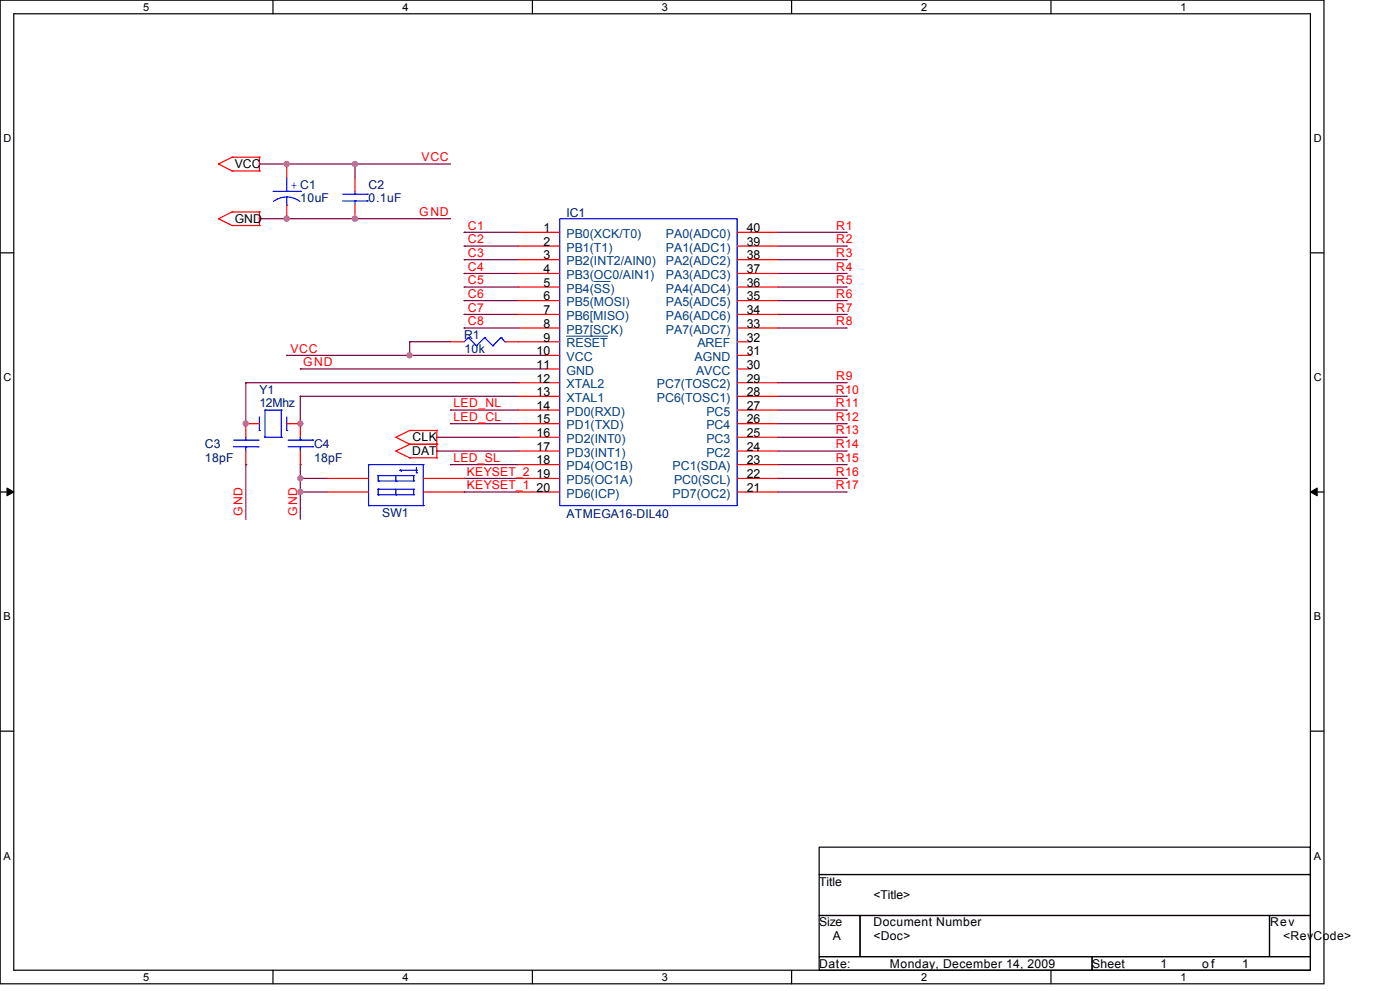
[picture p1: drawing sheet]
<svg xmlns="http://www.w3.org/2000/svg" width="297mm" height="210mm" viewBox="0 0 297 210" stroke-linecap="round" stroke-linejoin="round" font-family="sans-serif">
<g fill="none" stroke="#000" stroke-width=".25">
<path d="M0 0h280.6v208.4h-280.6zM2.9 2.9h274.8v202.6h-274.8zM57.8 0v2.9M112.8 0v2.9M167.8 0v2.9M222.7 0v2.9M0 53.6h2.9M277.7 53.6h2.9M0 104.2h2.9M277.7 104.2h2.9M0 154.9h2.9M277.7 154.9h2.9"/>
<path d="M173.6 179.4h104.1v5.8h-104.1zM173.6 185.2h104.1v8.7h-104.1zM173.6 193.9h8.7v8.7h-8.7zM182.3 193.9h86.7v8.7h-86.7zM269 193.9h8.7v8.7h-8.7zM57.8 205.5v2.9M112.8 205.5v2.9M167.8 205.5v2.9M173.6 202.6h57.8v2.9h-57.8zM222.7 205.5v2.9M231.4 202.6h46.3v2.9h-46.3z"/>
</g>
<path d="M1.5 103.4l1.4 .8-1.4 .8zM277.7 104.2l1.4-.8v1.6z" fill="#000" stroke="#000" stroke-width=".21"/>
<g fill="none" stroke="#800040" stroke-width=".25">
<path d="M55 34.7h.1M55 34.7h40.5M60.8 34.7h.1M75.2 34.7h.1M75.2 34.7v3M55 46.3h.1M55 46.3h40.5M60.8 46.3h.1M75.2 46.3h.1M98.4 49.2h.1M98.4 52.1h.1M98.4 55h.1"/>
<path d="M98.4 57.9h.1M98.4 49.2h11.5M98.4 52.1h11.5M98.4 55h11.5M98.4 57.9h11.5M164.9 49.2h14.4M164.9 52.1h14.4M164.9 55h14.4M164.9 57.9h14.4M179.3 52.1h.1M179.3 55h.1M179.3 49.2h.1"/>
<path d="M179.3 57.9h.1M60.8 75.3h.1M60.8 75.3h54.9M63.6 78.1h.1M63.6 78.1h52.1M86.8 75.3h.1M86.8 72.4h.1M86.8 72.4h8.7M86.8 72.4v2.9M98.4 60.8h.1M98.4 63.7h.1M98.4 66.6h.1"/>
<path d="M98.4 69.5h.1M98.4 60.8h11.5M98.4 63.7h11.5M98.4 69.5h11.5M98.4 66.6h11.5M164.9 60.8h14.4M164.9 63.7h14.4M164.9 69.5h14.4M164.9 66.6h14.4M179.3 63.7h.1M179.3 69.5h.1M179.3 66.6h.1"/>
<path d="M179.3 60.8h.1M52.1 98.4h.1M52.1 81.1h.1M52.1 81.1v8.6M52.1 98.4v11.6M52.1 81.1h57.8M63.6 89.7h.1M63.6 83.9h.1M63.6 98.4h.1M63.6 83.9v5.8M63.6 98.4v11.6M63.6 83.9h46.3"/>
<path d="M92.6 92.6h.1M92.6 95.5h.1M92.6 92.6h17.3M92.6 95.5h17.3M95.5 98.4h.1M95.5 86.9h.1M95.5 89.7h.1M95.5 98.4h14.4M95.5 86.9h14.4M95.5 89.7h14.4M164.9 98.4h14.4M164.9 86.9h14.4"/>
<path d="M164.9 81.1h14.4M164.9 89.7h14.4M164.9 83.9h14.4M164.9 92.6h14.4M164.9 95.5h14.4M179.3 86.9h.1M179.3 81.1h.1M179.3 92.6h.1M179.3 89.7h.1M179.3 83.9h.1M179.3 98.4h.1M179.3 95.5h.1"/>
<path d="M63.6 104.2h.1M63.6 101.3h.1M63.6 101.3h5.8M63.6 104.2h5.8M98.4 101.3h.1M98.4 104.2h.1M98.4 101.3h11.5M98.4 104.2h11.5M164.9 101.3h14.4M164.9 104.2h14.4M179.3 104.2h.1M179.3 101.3h.1"/>
</g>
<g fill="none" stroke="#f00" stroke-width=".25">
<path d="M46.3 34.7h.1M46.3 34.7l2.9 1.5M49.2 33.3h.1M49.2 36.2h.1M49.2 33.3l-2.9 1.4M49.2 33.3h5.8M49.2 36.2h5.8M55 33.3h.1M55 36.2h.1M55 33.3v2.9M60.8 34.7v3M75.2 37.7v2.8"/>
<path d="M46.3 46.3h.1M46.3 46.3l2.9 1.5M49.2 44.9h.1M49.2 47.8h.1M49.2 44.9l-2.9 1.4M49.2 44.9h5.8M49.2 47.8h5.8M55 44.9h.1M55 47.8h.1M55 44.9v2.9M60.8 43.5v2.8M75.2 43.5v2.8"/>
<path d="M109.9 55h8.7M109.9 52.1h8.7M109.9 57.9h8.7M109.9 49.2h8.7M156.2 55h8.7M156.2 52.1h8.7M156.2 57.9h8.7M156.2 49.2h8.7M95.5 72.4h2.9M107 72.4h11.6M109.9 69.5h8.7M109.9 66.6h8.7"/>
<path d="M109.9 63.7h8.7M109.9 60.8h8.7M115.7 78.1h2.9M115.7 75.3h2.9M156.2 72.4h2.9M156.2 78.1h2.9M156.2 75.3h2.9M156.2 69.5h8.7M156.2 66.6h8.7M156.2 63.7h8.7M156.2 60.8h8.7M52.1 95.5v2.9"/>
<path d="M55 89.7h-2.9v2.9M60.8 89.7h2.8v2.9M63.6 95.5v2.9M83.9 92.6h.1M83.9 95.5h.1M83.9 92.6l2.9 1.5M83.9 95.5l2.9 1.5M86.8 91.2h.1M86.8 94.1h.1M86.8 97h.1M86.8 91.2l-2.9 1.4M86.8 91.2h5.8"/>
<path d="M86.8 94.1h5.8M86.8 94.1l-2.9 1.4M86.8 97h5.8M92.6 91.2h.1M92.6 94.1h.1M92.6 97h.1M92.6 91.2v5.8M109.9 81.1h8.7M109.9 83.9h8.7M109.9 92.6h8.7M109.9 95.5h8.7M109.9 98.4h8.7"/>
<path d="M109.9 86.9h8.7M109.9 89.7h8.7M156.2 81.1h8.7M156.2 83.9h8.7M156.2 92.6h8.7M156.2 95.5h8.7M156.2 98.4h8.7M156.2 86.9h8.7M156.2 89.7h8.7M69.4 101.3h8.7M69.4 104.2h8.7M89.7 101.3h8.7"/>
<path d="M89.7 104.2h8.7M109.9 101.3h8.7M109.9 104.2h8.7M156.2 101.3h8.7M156.2 104.2h8.7"/>
</g>
<g fill="none" stroke="#00f" stroke-width=".25">
<path d="M60.8 37.7v2.8M57.9 40.5h5.7M60.8 43.5h.1M60.8 40.5h.1M60.8 41.7l1.4 .3 1.4 .7M60.8 41.7l-1.5 .3-1.3 .7M60.8 41.7v1.8M63.6 40.5h.1M72.6 42.6h5.3M72.6 41.1h5.3M75.2 41.1h.1M75.2 42.6h.1"/>
<path d="M75.2 40.5v.6M75.2 42.6v.9M77.9 42.6h.1M77.9 41.1h.1M118.6 46.3h37.6v60.8h-37.6zM99.2 71.5h.1M99.2 71.5l-.8 .9M99.2 71.5l1.8 1.7M101 73.2h.1M102.7 71.5h.1M102.7 71.5l-1.7 1.7M102.7 71.5l1.7 1.7"/>
<path d="M104.4 73.2h.1M106.2 71.5h.1M106.2 71.5l-1.8 1.7M106.2 71.5l.8 .9M107 72.4h.1M49.5 94.6h5.2M49.5 93.2h5.2M52.1 93.2h.1M52.1 94.6h.1M52.1 92.6v.6M52.1 94.6v.9M54.7 94.6h.1"/>
<path d="M54.7 93.2h.1M55 91.2h.1M55 88.3v2.9M56.2 92.6h.1M56.2 86.9h.1M56.2 86.9v5.7M56.2 92.6h3.4M56.2 86.9h3.4M59.6 92.6h.1M59.6 86.9h.1M59.6 86.9v5.7M60.8 91.2h.1"/>
<path d="M60.8 88.3v2.9M61.1 94.6h5.2M61.1 93.2h5.2M63.6 93.2h.1M63.6 94.6h.1M63.6 92.6v.6M63.6 94.6v.9M66.3 94.6h.1M66.3 93.2h.1M78.1 98.4h.1M78.1 98.4h11.6M78.1 98.4v8.7"/>
<path d="M84.8 99.6h.1M84.8 99.6l.3 .3M84.8 99.6h3.5M88.3 99.6h.1M88.3 99v1.1M89.7 98.4h.1M89.7 98.4v8.7M78.1 107.1h.1M78.1 107.1h11.6M80.1 101.9h.1M80.1 100.7h.1M80.1 104.8h.1"/>
<path d="M80.1 103.6h.1M80.1 100.7h7.6M80.1 101.9h7.6M80.1 100.7v1.2M80.1 103.6v1.2M80.1 103.6h7.6M80.1 104.8h7.6M83.9 101.9h.1M83.9 104.8h.1M83.9 100.7v1.2M83.9 103.6v1.2M87.7 100.7h.1"/>
<path d="M87.7 101.9h.1M87.7 103.6h.1M87.7 104.8h.1M87.7 100.7v1.2M87.7 103.6v1.2M88.3 100.1h.1M89.7 107.1h.1"/>
</g>
<path d="M125.8 59.6h3.5M120.1 71.2h8.7" fill="none" stroke="#004080" stroke-width=".21"/>
<g fill="#f0f" stroke="#f0f" stroke-width=".25">
<circle cx="86.8" cy="75.2" r=".56"/>
<circle cx="63.6" cy="104.2" r=".56"/>
<circle cx="75.2" cy="46.3" r=".57"/>
<circle cx="75.2" cy="34.7" r=".56"/>
<circle cx="60.7" cy="46.3" r=".57"/>
<circle cx="60.8" cy="34.7" r=".56"/>
<circle cx="52" cy="89.7" r=".56"/>
<circle cx="63.6" cy="89.7" r=".56"/>
<circle cx="63.6" cy="101.3" r=".55"/>
</g>
<g font-size="2.6">
<text x="49.8" y="35.6">VCC</text>
<text x="49.8" y="47.2">GND</text>
<text x="115.1" y="52.1">2</text>
<text x="115.1" y="49.2">1</text>
<text x="158.2" y="49.2">40</text>
<text x="158.2" y="52.1">39</text>
<text x="115.1" y="55">3</text>
<text x="115.1" y="57.9">4</text>
<text x="158.2" y="57.9">37</text>
<text x="158.2" y="55">38</text>
<text x="115.1" y="63.6">6</text>
<text x="115.1" y="60.8">5</text>
<text x="158.2" y="60.8">36</text>
<text x="158.2" y="63.6">35</text>
<text x="115.1" y="69.4">8</text>
<text x="115.1" y="66.6">7</text>
<text x="158.2" y="66.6">34</text>
<text x="158.2" y="69.4">33</text>
<text x="113.7" y="75.2">10</text>
<text x="115.1" y="72.4">9</text>
<text x="158.2" y="72.4">32</text>
<text x="158.2" y="75.2">31</text>
<text x="113.7" y="81">12</text>
<text x="113.7" y="83.9">13</text>
<text x="113.7" y="78.1">11</text>
<text x="158.2" y="78.1">30</text>
<text x="158.2" y="81">29</text>
<text x="158.2" y="83.9">28</text>
<text x="113.7" y="86.8">14</text>
<text x="113.7" y="89.7">15</text>
<text x="158.2" y="86.8">27</text>
<text x="158.2" y="89.7">26</text>
<text x="87.4" y="93.5">CLK</text>
<text x="113.7" y="92.6">16</text>
<text x="113.7" y="95.5">17</text>
<text x="158.2" y="92.6">25</text>
<text x="158.2" y="95.5">24</text>
<text x="87.4" y="96.4">DAT</text>
<text x="113.7" y="98.4">18</text>
<text x="113.7" y="101.3">19</text>
<text x="158.2" y="98.4">23</text>
<text x="158.2" y="101.3">22</text>
<text x="113.7" y="104.2">20</text>
<text x="158.2" y="104.2">21</text>
<text x="173.6" y="187.6">Title</text>
<text x="185.1" y="190.5">&lt;Title&gt;</text>
<text x="173.6" y="196.2">Size</text>
<text x="185.1" y="196.2">Document Number</text>
<text x="269.2" y="196.2">Rev</text>
<text x="176.5" y="199.2">A</text>
<text x="185.1" y="199.2">&lt;Doc&gt;</text>
<text x="271.9" y="199.2">&lt;RevCode&gt;</text>
<text x="173.6" y="205">Date:</text>
<text x="188.6" y="205">Monday, December 14, 2009</text>
<text x="231.4" y="205">Sheet</text>
<text x="245.9" y="205">1</text>
<text x="254.8" y="205">of</text>
<text x="263.2" y="205">1</text>
</g>
<g font-size="2.6" fill="#f00">
<text x="89.3" y="34.1">VCC</text>
<text x="88.8" y="45.7">GND</text>
<text x="99.1" y="48.6">C1</text>
<text x="99.1" y="51.5">C2</text>
<text x="177.2" y="51.5">R2</text>
<text x="177.2" y="48.6">R1</text>
<text x="99.1" y="54.4">C3</text>
<text x="99.1" y="57.3">C4</text>
<text x="177.2" y="54.4">R3</text>
<text x="177.2" y="57.3">R4</text>
<text x="99.1" y="60.2">C5</text>
<text x="99.1" y="63.1">C6</text>
<text x="177.2" y="63.1">R6</text>
<text x="177.2" y="60.2">R5</text>
<text x="99.1" y="66">C7</text>
<text x="99.1" y="68.9">C8</text>
<text x="177.2" y="68.9">R8</text>
<text x="177.2" y="66">R7</text>
<text x="61.5" y="74.7">VCC</text>
<text x="64.2" y="77.6">GND</text>
<text x="177.1" y="83.4">R10</text>
<text x="177.2" y="80.5">R9</text>
<text x="96.1" y="86.3">LED_NL</text>
<text x="96.1" y="89.1">LED_CL</text>
<text x="177.1" y="86.3">R11</text>
<text x="177.1" y="89.1">R12</text>
<text x="177.1" y="92">R13</text>
<text x="177.1" y="94.9">R14</text>
<text x="96.1" y="97.8">LED_SL</text>
<text x="99" y="100.7">KEYSET_2</text>
<text x="177.1" y="97.8">R15</text>
<text x="177.1" y="100.7">R16</text>
<text x="99" y="103.6">KEYSET_1</text>
<text x="177.1" y="103.6">R17</text>
<text x="51.4" y="109.2" transform="rotate(-90 51.4 109.2)">GND</text>
<text x="63" y="109.2" transform="rotate(-90 63 109.2)">GND</text>
</g>
<text font-size="2.6" fill="#00f" x="61.7" y="40">+ C1</text>
<g font-size="2.6" fill="#000080">
<text x="78.1" y="40">C2</text>
<text x="63.6" y="42.9">10uF</text>
<text x="78.1" y="42.9">0.1uF</text>
<text x="120.1" y="46">IC1</text>
<text x="98.4" y="71.8">R1</text>
<text x="98.4" y="74.7">10k</text>
<text x="55" y="83.4">Y1</text>
<text x="55" y="86.3">12Mhz</text>
<text x="43.4" y="94.9">C3</text>
<text x="66.6" y="94.9">C4</text>
<text x="43.4" y="97.9">18pF</text>
<text x="66.6" y="97.9">18pF</text>
<text x="81" y="109.4">SW1</text>
<text x="120.1" y="109.7">ATMEGA16-DIL40</text>
</g>
<g font-size="2.6" fill="#004080">
<text x="120.1" y="53.3">PB1(T1)</text>
<text x="120.1" y="50.4">PB0(XCK/T0)</text>
<text x="141.1" y="50.4">PA0(ADC0)</text>
<text x="141.1" y="53.3">PA1(ADC1)</text>
<text x="120.1" y="56.2">PB2(INT2/AIN0)</text>
<text x="120.1" y="59.1">PB3(OC0/AIN1)</text>
<text x="141.1" y="59.1">PA3(ADC3)</text>
<text x="141.1" y="56.2">PA2(ADC2)</text>
<text x="120.1" y="64.9">PB5(MOSI)</text>
<text x="120.1" y="62">PB4(SS)</text>
<text x="141.1" y="62">PA4(ADC4)</text>
<text x="141.1" y="64.9">PA5(ADC5)</text>
<text x="120.1" y="70.7">PB7[SCK)</text>
<text x="120.1" y="67.8">PB6[MISO)</text>
<text x="141.1" y="67.8">PA6(ADC6)</text>
<text x="141.1" y="70.7">PA7(ADC7)</text>
<text x="120.1" y="76.5">VCC</text>
<text x="120.1" y="73.6">RESET</text>
<text x="147.2" y="76.5">AGND</text>
<text x="147.8" y="73.6">AREF</text>
<text x="120.1" y="82.3">XTAL2</text>
<text x="120.1" y="79.3">GND</text>
<text x="139.2" y="82.3">PC7(TOSC2)</text>
<text x="147.5" y="79.3">AVCC</text>
<text x="120.1" y="85.1">XTAL1</text>
<text x="120.1" y="88">PD0(RXD)</text>
<text x="139.2" y="85.1">PC6(TOSC1)</text>
<text x="149.7" y="88">PC5</text>
<text x="120.1" y="93.8">PD2(INT0)</text>
<text x="120.1" y="90.9">PD1(TXD)</text>
<text x="149.7" y="90.9">PC4</text>
<text x="149.7" y="93.8">PC3</text>
<text x="120.1" y="96.7">PD3(INT1)</text>
<text x="120.1" y="99.6">PD4(OC1B)</text>
<text x="142.5" y="99.6">PC1(SDA)</text>
<text x="149.7" y="96.7">PC2</text>
<text x="120.1" y="102.5">PD5(OC1A)</text>
<text x="120.1" y="105.4">PD6(ICP)</text>
<text x="142.5" y="105.4">PD7(OC2)</text>
<text x="142.8" y="102.5">PC0(SCL)</text>
</g>
<g font-size="2.3">
<text x="30.4" y="2.2">5</text>
<text x="85.3" y="2.2">4</text>
<text x="140.3" y="2.2">3</text>
<text x="195.2" y="2.2">2</text>
<text x="250.2" y="2.2">1</text>
<text x=".8" y="30.1">D</text>
<text x="278.4" y="30.1">D</text>
<text x=".8" y="80.8">C</text>
<text x="278.4" y="80.8">C</text>
<text x=".8" y="131.4">B</text>
<text x="278.4" y="131.4">B</text>
<text x=".8" y="182.1">A</text>
<text x="278.4" y="182.1">A</text>
<text x="30.4" y="207.7">5</text>
<text x="85.3" y="207.7">4</text>
<text x="140.3" y="207.7">3</text>
<text x="195.2" y="207.7">2</text>
<text x="250.2" y="207.7">1</text>
</g>
</svg>
